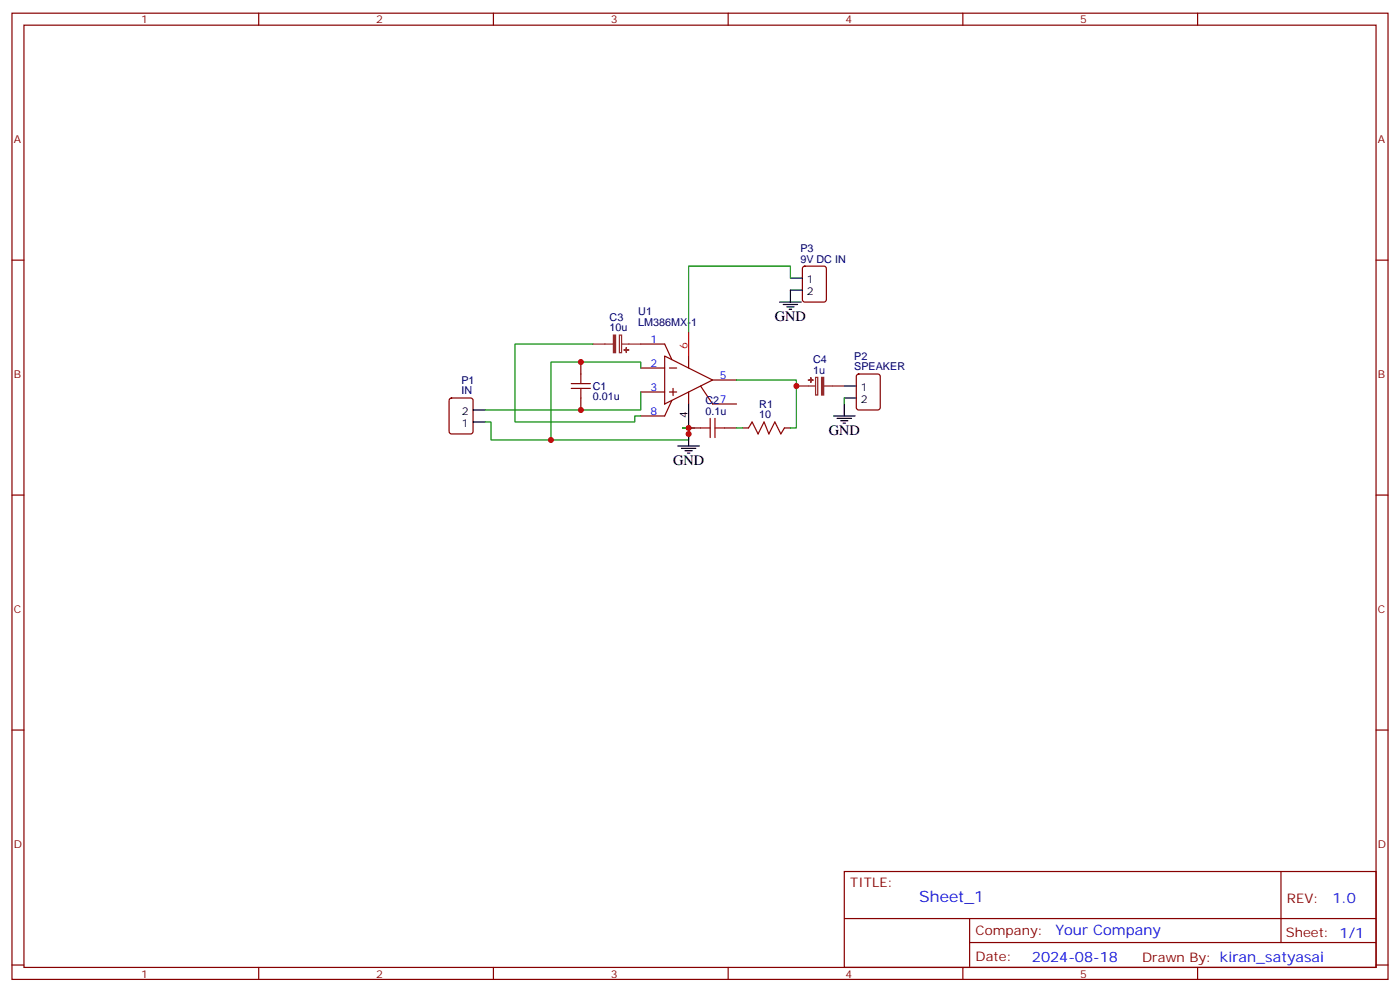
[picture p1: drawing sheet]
<svg xmlns="http://www.w3.org/2000/svg" width="412mm" height="292mm" viewBox="0 0 412 292" stroke-linecap="round" stroke-linejoin="round" font-family="sans-serif">
<g fill="none" stroke="#870000" stroke-width=".35">
<path d="M3.5 3.9h405.4v284.3h-405.4zM7.1 7.4h398.2v277.3h-398.2zM76.2 3.9v3.5M145.3 3.9v3.5M214.5 3.9v3.5M283.6 3.9v3.5M352.8 3.9v3.5M3.5 76.6h3.6M236.6 78.5l.5-.2h5.6l.7 .4v9.5l-.4 .6-5.9 .1-.7-.5v-9.4zM405.3 76.6h3.6M132.5 117.3l.5-.2h5.6l.7 .5v9.4l-.4 .7h-5.9l-.7-.5v-9.4zM171.1 106.5v3.6"/>
<path d="M171.1 117.1v3.5M188.7 115.4h7.1M188.7 108.3h7.1M188.7 101.2h7.1l2.1 4.6M195.8 104.8l14.1 7-14.1 7.1zM197.2 115.4h2.1M197.2 108.3h2.1M197.9 117.8l-2.1 4.6h-7.1M198.3 114.3v2.1M202.8 104.8v3.5M202.8 115.4v3.5M206.4 113.6l3.5 5.3h7.1"/>
<path d="M209.9 111.8h7.1M252.5 110.3l.4-.2h5.7l.6 .4 .1 9.4-.5 .7h-5.9l-.6-.4-.1-9.4zM202.8 125.9h3.6M213.4 125.9h3.6M218.7 125.9h1.8M231.1 125.9h1.7M3.5 145.7h3.6M405.3 145.7h3.6M3.5 214.8h3.6M405.3 214.8h3.6M248.7 256.5h156.6v28.2h-156.6zM377.3 256.5v20.9"/>
<path d="M248.7 270.3h156.5M285.6 277.4h119.6M285.6 270.3v14.1M3.5 284h3.6M76.2 284.7v3.5M145.3 284.7v3.5M214.5 284.7v3.5M283.6 284.7v3.5M352.8 284.7v3.5M405.3 284h3.6"/>
</g>
<path d="M202.8 97.7v7.1" fill="none" stroke="#f00" stroke-width=".35"/>
<g fill="none" stroke="#000" stroke-width=".35">
<path d="M229.7 88.9h6.3M230.7 89.6h4.2M231.8 90.3h2.1M232.5 91h.7M232.8 81.8h3.6M236.4 85.4h-3.6v3.5M202.8 118.9v7M248.7 113.6h3.5M248.7 117.1h3.5M248.7 118.9v3.5M139.3 124.2h3.6M139.3 120.6h3.6"/>
<path d="M199.7 131.2h6.3M200.7 131.9h4.3M201.8 132.6h2.1M202.5 133.3h.7M202.8 127.7v3.5M245.5 122.4h6.4M246.6 123.1h4.2M247.6 123.8h2.2M248.4 124.5h.7"/>
</g>
<path d="M168.3 114.3h5.6M168.3 112.9h5.6M171.1 110.1v2.8M171.1 114.3v2.8M206.4 125.9h2.8M209.2 123.1v5.7M210.6 125.9h2.8M210.6 123.1v5.7M220.5 125.9l1-1.7 1.8 3.5 1.8-3.5 1.4 3.5 1.7-3.5 1.8 3.5 1.1-1.8" fill="none" stroke="#a10000" stroke-width=".35"/>
<path d="M232.8 81.8v-3.5h-30v19.4M174.6 101.2h-22.9v23h35.3v-1.8h1.7M188.7 108.3v-1.8h-26.4v23h40.5v-3.6h-1.7h3.5M188.7 115.4v5.2h-45.8M217 111.8h17.6v14.1h-1.8M248.7 117.1v1.8M142.9 124.2h1.7v5.3h17.7M217 125.9h1.7" fill="none" stroke="#008700" stroke-width=".35"/>
<path d="M182.5 98.6h.6v5.2h-.6zM174.6 101.2h6M183.1 101.2h5.6M234.6 113.6h5.6M240.2 111.1h.7v5.1h-.7zM242.7 113.6h6" fill="none" stroke="#8c2424" stroke-width=".35"/>
<g fill="#8c2424" stroke="#8c2424" stroke-width=".35">
<path d="M180.7 98.6h.6v5.2h-.6z"/>
<path d="M184.5 102.3v1.4z"/>
<path d="M183.8 103h1.4z"/>
<path d="M242 111.1h.6v5.1h-.6z"/>
<path d="M238.8 111.1l.1 1.4z"/>
<path d="M238.1 111.8l1.4 .1z"/>
</g>
<g fill="#c00">
<circle cx="202.8" cy="125.9" r=".88"/>
<circle cx="171.1" cy="106.5" r=".88"/>
<circle cx="202.8" cy="127.7" r=".88"/>
<circle cx="234.6" cy="113.6" r=".88"/>
<circle cx="171.1" cy="120.6" r=".88"/>
<circle cx="162.3" cy="129.5" r=".88"/>
</g>
<text font-size="4.6" fill="#00f" x="270.8" y="265.5">Sheet_1</text>
<g font-size="4.2">
<text x="228.2" y="94.5">GND</text>
<text x="244.1" y="128.1">GND</text>
<text x="198.3" y="136.9">GND</text>
</g>
<g font-size="4.2" fill="#00f">
<text x="392.5" y="265.7">1.0</text>
<text x="310.9" y="275.3">Your Company</text>
<text x="304" y="283.1">2024-08-18</text>
</g>
<g font-size="3.9" fill="#800">
<text x="250.5" y="261.1">TITLE:</text>
<text x="379.1" y="265.7">REV:</text>
<text x="287.4" y="275.3">Company:</text>
<text x="378.7" y="275.9">Sheet: 1/1</text>
<text x="287.4" y="282.9">Date:</text>
<text x="336.4" y="283">Drawn By: kiran_satyasai</text>
</g>
<g font-size="3.2" fill="#800">
<text x="41.6" y="6.9">1</text>
<text x="110.8" y="6.9">2</text>
<text x="179.9" y="6.9">3</text>
<text x="249.1" y="6.9">4</text>
<text x="318.2" y="6.9">5</text>
<text x="4.1" y="42">A</text>
<text x="405.9" y="42">A</text>
<text x="4.1" y="111.1">B</text>
<text x="405.9" y="111.1">B</text>
<text x="4.1" y="180.3">C</text>
<text x="405.9" y="180.3">C</text>
<text x="4.1" y="249.4">D</text>
<text x="405.9" y="249.4">D</text>
<text x="41.6" y="287.7">1</text>
<text x="110.8" y="287.7">2</text>
<text x="179.9" y="287.7">3</text>
<text x="249.1" y="287.7">4</text>
<text x="318.2" y="287.7">5</text>
</g>
<g font-size="3.2" fill="#000080">
<text x="235.8" y="77.3">9V DC IN</text>
<text x="235.8" y="74.1">P3</text>
<text x="179.6" y="94.4">C3</text>
<text x="188" y="96">LM386MX-1</text>
<text x="188" y="92.8">U1</text>
<text x="179.6" y="97.5">10u</text>
<text x="239.5" y="106.8">C4</text>
<text x="251.6" y="105.8">P2</text>
<text x="135.9" y="112.9">P1</text>
<text x="239.5" y="110">1u</text>
<text x="251.6" y="109">SPEAKER</text>
<text x="135.9" y="116.1">IN</text>
<text x="174.6" y="117.8">0.01u</text>
<text x="174.6" y="114.7">C1</text>
<text x="207.8" y="118.9">C27</text>
<text x="223.7" y="119.9">R1</text>
<text x="207.8" y="122.1">0.1u</text>
<text x="223.7" y="123.1">10</text>
</g>
<g font-size="3.2">
<text x="237.7" y="83.3">1</text>
<text x="237.7" y="86.8">2</text>
<text x="253.5" y="115">1</text>
<text x="253.5" y="118.5">2</text>
<text x="136" y="125.6">1</text>
<text x="136" y="122.1">2</text>
<text x="202.5" y="123" transform="rotate(-90 202.5 123)">4</text>
</g>
<g font-size="3.2" fill="#00f">
<text x="191.7" y="100.9">1</text>
<text x="191.7" y="107.9">2</text>
<text x="212" y="111.5">5</text>
<text x="191.7" y="115">3</text>
<text x="191.7" y="122.1">8</text>
</g>
<text font-size="3.2" fill="#f00" x="202.5" y="102.7" transform="rotate(-90 202.5 102.7)">6</text>
</svg>
